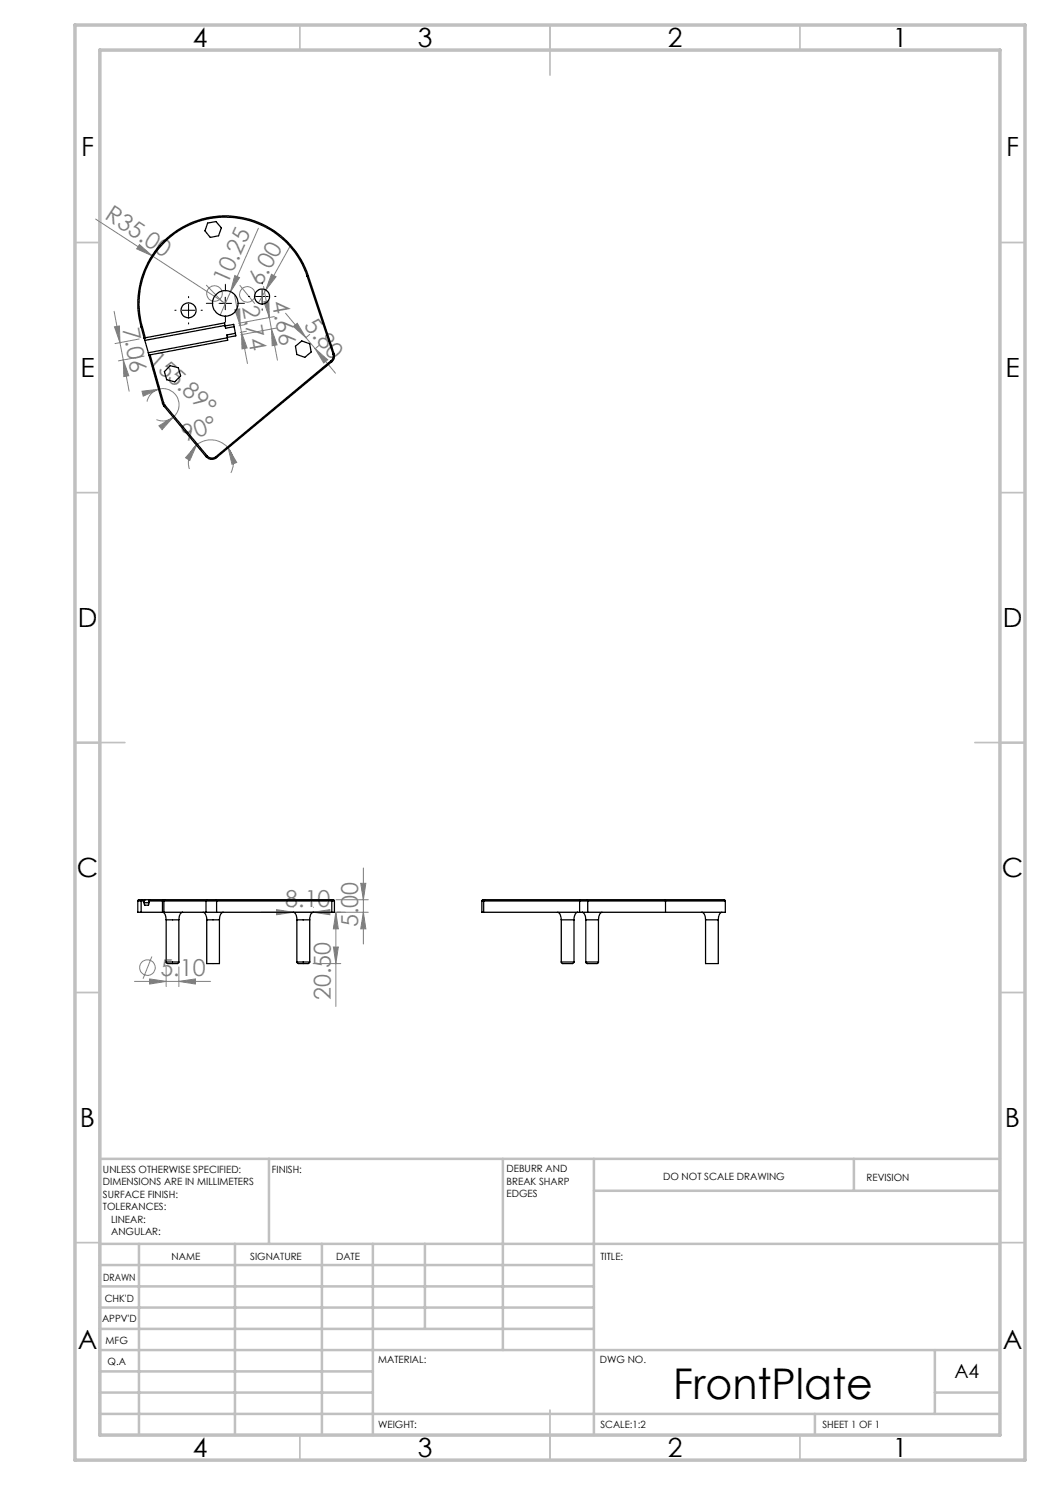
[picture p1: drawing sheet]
<svg xmlns="http://www.w3.org/2000/svg" width="210mm" height="297mm" viewBox="0 0 210 297" stroke-linecap="round" stroke-linejoin="round" font-family="sans-serif">
<g fill="none" stroke="#808080" stroke-width=".2">
<path d="M19.1 43.8l25.9 16.9M27.9 48.9l2.5 2.2-3.1-1.3zM41.2 57l3.4 3.4M46.1 58.3l-2.1 4.7M46.9 58.9l1.1 6.2M47 55.1l.9 .4-1.8 2.8zM47.9 57l3.1 3.7M51.7 45.6l-5.6 12.7M52.7 57.3l1.6 8.5M53.2 58l-1.5 2.6M54.3 54.9l.9 .4-2 2.7zM58.2 49l-5 9"/>
<path d="M22.8 62.3l1.2 6.2M22.9 65.4l1-.2 .1 3.3zM24 68.5l.7 3.5M24.7 72l1.1 3.1-1 .2zM24.7 72l1.1 6.2M27.8 67.8l-4.8 .9M28.4 78.2l3.3-.3-3.1 1.3zM28.8 71.2l-5.1 1M31.7 77.9a3.2 3.2 0 0 1 3.8 1.5 3.2 3.2 0 0 1-.9 4M31.7 77.9a3.2 3.2 0 0 0-2.3 2.4M47 61.9l.9-.1 .1 3.3zM48 65.1l.3 1.4"/>
<path d="M48.3 66.5l1.1 3.1-1 .2zM48.3 66.5l1.2 6.2M49 64.9l-1.2 .3M49.3 66.2l-1.3 .3M52.8 60.4l1-.2 .1 3.3zM54.3 65.8l1.1 3.2-1 .1zM54.3 65.8l1.2 6.2M54.9 63.3l-7.2 1.4M55.3 65.6l-7.1 1.4M57.1 62.6l4.1 4.9M58.7 65.3l.7-.6 1.8 2.8zM61.2 67.5l1.8 2.2"/>
<path d="M61.9 66.9l-.8 .7M63 69.7l2.5 2.3-.8 .6zM63 69.7l4.1 4.9M63.8 69.1l-.8 .7M31.8 85.2l2.8-1.8-2.2 2.5zM34.6 83.4a3.2 3.2 0 0 1-3.3 .5M39.3 89l-1.3 3.1-.9-.6zM39.3 89a4.5 4.5 0 0 1 6.3 .6M39.3 89a4.5 4.5 0 0 0-1.4 4.8M45.6 89.6l1.7 2.9-.9 .3zM45.6 89.6a4.6 4.6 0 0 1 .6 5M67.2 179.9h6.5"/>
<path d="M72.1 176.7h1.1l-.5 3.2zM72.7 173.6v15.2M26.9 196.3h15.2M29.9 195.8l3.3 .5-3.3 .5zM30.4 191.3l-1.8 4.5M33.2 193.4v3.9M35.8 196.3l3.3-.5v1zM35.8 193.4v3.9M52.3 182.5h21.4M55.3 181.9l3.3 .6-3.3 .4zM58.6 181.4v.1M62.6 192.7h5.6"/>
<path d="M62.7 182.5l3.3-.6v1zM62.7 181.4v.1M66.7 189.4h1l-.5 3.3zM67.2 182.5l.5 3.3h-1zM67.2 182.5v18.8M72.7 182.5l.5 3.3h-1.1z"/>
<circle cx="42.9" cy="58.7" r="1.56"/>
<circle cx="49.5" cy="58.9" r="1.56"/>
<circle cx="29.5" cy="193.5" r="1.55"/>
</g>
<path d="M37.7 59.5v-.2M45.1 58.2v-1.3M49.9 59.3h-.2M52.4 56.8v-.3M54.9 59.3h.3M35.2 62h-.2M37.7 64.5v.3M40.2 62h.3M42.6 60.7h-1.3M45.1 63.2v1.3M47.6 60.7h1.3M52.4 61.8v.2" fill="none" stroke="#000" stroke-width=".2" stroke-dasharray="15.2 1.3 1.3 1.3"/>
<path d="M45 59.4v2.5M51.2 59.3h2.5M52.4 58.1v2.5M36.4 62.1h2.5M37.7 60.8v2.5M43.8 60.7h2.5" fill="none" stroke="#000" stroke-width=".2"/>
<g fill="none" stroke="#c0c0c0" stroke-width=".35">
<path d="M60 5v5M110 5v10M160 5v5M15 48.5h5M200 48.5h5M15 98.5h5M200 98.5h5M15 148.5h10M195 148.5h10M15 198.5h5M200 198.5h5M15 248.5h5"/>
<path d="M200 248.5h5M60 287v5M110 282v10M160 287v5"/>
</g>
<g fill="none" stroke="#c0c0c0" stroke-width=".5">
<path d="M53.8 231.8v17M100.6 231.8v38.2M118.8 231.8v55.2M118.8 238.2h81.2M170.8 231.8v6.4M200 231.8h-180v55.2M20 248.8h180M20 257.3h98.8M20 253h98.8M27.8 248.8v38.2M47 248.8v38.2M64.4 248.8v38.2"/>
<path d="M74.6 248.8v38.2M85 248.8v17M20 265.8h98.8M20 261.5h98.8M20 278.5h54.6M20 274.3h54.6M20 270h180M187 278.5h13M187 270v12.8M20 282.8h180M163 282.8v4.2"/>
</g>
<path d="M15 5h190v287h-190zM20 10h180v277h-180z" fill="none" stroke="#c0c0c0" stroke-width=".7"/>
<g fill="#808080">
<path d="M27.9 48.9l2.5 2.2-3.1-1.3z"/>
<path d="M54.3 54.9l.9 .4-2 2.7z"/>
<path d="M47 55.1l.9 .4-1.8 2.8z"/>
<path d="M31.8 85.2l2.8-1.8-2.2 2.5zM28.4 78.2l3.3-.3-3.1 1.3z"/>
<path d="M35.8 196.3l3.3-.5v1zM29.9 195.8l3.3 .5-3.3 .5z"/>
<path d="M55.3 181.9l3.3 .6-3.3 .4zM62.7 182.5l3.3-.6v1z"/>
<path d="M45.6 89.6l1.7 2.9-.9 .3zM39.3 89l-1.3 3.1-.9-.6z"/>
<path d="M66.7 189.4h1l-.5 3.3zM67.2 182.5l.5 3.3h-1z"/>
<path d="M72.1 176.7h1.1l-.5 3.2zM72.7 182.5l.5 3.3h-1.1z"/>
<path d="M22.9 65.4l1-.2 .1 3.3zM24.7 72l1.1 3.1-1 .2zM52.8 60.4l1-.2 .1 3.3zM54.3 65.8l1.1 3.2-1 .1z"/>
<path d="M47 61.9l.9-.1 .1 3.3zM48.3 66.5l1.1 3.1-1 .2z"/>
<path d="M58.7 65.3l.7-.6 1.8 2.8zM63 69.7l2.5 2.3-.8 .6z"/>
</g>
<g fill="none" stroke="#000" stroke-width=".25">
<path d="M41.5 44.6l1.7-.3 1.1 1.3-.6 1.6-1.6 .3-1.1-1.3zM61.4 55.2a17.2 17.2 0 0 0-21.4-11 17.2 17.2 0 0 0-11.5 21.1M61.4 55.2l5.2 15.6M61.7 55.2a17.5 17.5 0 0 0-21.8-11.3 17.5 17.5 0 0 0-11.7 21.5M61.7 55.2h-.3M61.7 55.2l5.1 15.5M28.2 65.4l.6 2.2M28.5 65.3l-.3 .1M28.5 65.3l.6 2.3M28.8 67.6l.2 .5M29 68.1l.7 2.5M29.1 67.6h-.3"/>
<path d="M29.7 70.6l.1 .4M29.8 71l2.7 9.6M30 71h-.2M30 71l2.7 9.6M34 73.1l1.7 .5 .4 1.6-1.1 1.2-1.7-.5-.4-1.6zM45 65.2l1.7-.3 .5 2.3-1.8 .3M45 65.2l-.1-.6-15.8 3M45 65.1l-16 3M45 65.2l.1 .4 1.7-.3M45.4 67.5l.1 .5-15.5 3M45.5 67.6l-15.8 3M47.1 66.7l-1.7 .3v.5"/>
<path d="M59.1 69.2l1.3-1 1.5 .6 .3 1.6-1.2 1.1-1.6-.6zM66.2 72.1l.2 .3M66.2 72.1l-23 19.2M66.4 72.4l-23.1 19.1M66.6 70.8a1.28 1.28 0 0 1-.4 1.3M66.8 70.7l-.2 .1M66.8 70.7a1.44 1.44 0 0 1-.4 1.7M32.5 80.6l.3 .6M32.7 80.6l.3 .4M32.7 80.6h-.2M32.8 81.2l8.4 10.1M33 81l-.2 .2"/>
<path d="M33 81l8.4 10.2M41.2 91.3a1.45 1.45 0 0 0 2.1 .2M41.4 91.2a1.24 1.24 0 0 0 1.8 .1M41.4 91.2l-.2 .1M43.2 91.3l.1 .2M28.5 179.9h-.7l-.2 .3M28.5 179.9l-.3 .3M28.5 179.9h4.2M29.1 179.9l-.3 .3M30 179.9l-.2 .3M32.7 179.9l-.2 .3M32.7 179.9h.3"/>
<path d="M33 179.9l-.2 .3M33 179.9h8.4M41.4 179.9l-.2 .3M41.4 179.9h1.8M43.2 179.9l.1 .3M43.2 179.9h23M66.2 179.9h.5l.2 .3M66.2 179.9l.2 .3M96.9 179.9l-.4 .1-.1 .2M96.9 179.9l-.2 .3M96.9 179.9h19.2M116.1 179.9l-.2 .3"/>
<path d="M116.1 179.9h1.4M117.5 179.9v.3M117.5 179.9h15.5M133 179.9h11.9l.2 .3M133 179.9l.1 .3M27.6 180.2v2.3h.6M27.6 180.2h.6M28.2 180.2h.6M28.2 182.5h4.3M28.2 180.2v2.3M28.8 180.5l.1 .5h.8l.1-.5M28.8 180.2v.3"/>
<path d="M28.8 180.5h1M29.8 180.2h2.7M29.8 180.2v.3M32.5 182.5a1.26 1.26 0 0 1 .7 1.5M32.5 180.2h.3M32.5 182.5h.3M32.5 180.2v2.3M32.8 180.2h8.4M32.8 182.5h8.4M32.8 180.2v2.3M33.2 192.4l.3 .3h2l.3-.3M33.2 184h2.6"/>
<path d="M33.2 192.4h2.6M33.2 184v8.4M35.8 184v8.4M36.5 182.5a1.23 1.23 0 0 0-.7 1.5M40.6 182.5a1.26 1.26 0 0 1 .7 1.5M41.2 182.5h2.1M41.2 180.2h2.1M41.2 180.2v2.3M41.3 184v8.7h2.6v-8.7M41.3 184h2.6M43.3 180.2v2.3M43.3 180.2h23.1"/>
<path d="M43.3 182.5h23.1M44.7 182.5a1.23 1.23 0 0 0-.8 1.5M58.6 182.5a1.26 1.26 0 0 1 .8 1.5M59.4 192.4l.3 .3h1.9l.3-.3M59.4 184h2.5M59.4 192.4h2.5M59.4 184v8.4M61.9 184v8.4M62.7 182.5l-.5 .3-.3 1.2M66.4 180.2h.5M66.4 180.2v2.3M66.9 180.2v2.3h-.5"/>
<path d="M96.4 180.2v2.3h.3M96.4 180.2h.3M96.7 180.2h19.2M96.7 182.5h19.2M96.7 180.2v2.3M111.5 182.5l.5 .3 .3 1.2M112.3 192.4l.2 .3h2l.3-.3M112.3 184h2.5M112.3 192.4h2.5M112.3 184v8.4M114.8 184v8.4M115.5 182.5a1.26 1.26 0 0 0-.7 1.5"/>
<path d="M115.9 180.2h1.6M115.9 182.5h1.6M115.9 180.2v2.3M116.4 182.5a1.26 1.26 0 0 1 .8 1.5M117.2 192.4l.2 .3h2l.3-.3M117.2 184h2.5M117.2 192.4h2.5M117.2 184v8.4M117.5 180.2h15.6M117.5 182.5h15.6M117.5 180.2v2.3M119.7 184v8.4"/>
<path d="M120.4 182.5a1.26 1.26 0 0 0-.7 1.5M133.1 180.2h12M133.1 180.2v2.3M140.3 182.5a1.23 1.23 0 0 1 .8 1.5M141.1 184v8.7h2.6v-8.7M141.1 184h2.6M144.4 182.5a1.26 1.26 0 0 0-.7 1.5M145.1 180.2v2.3h-12"/>
<circle cx="52.4" cy="59.3" r="1.51"/>
<circle cx="37.7" cy="62.1" r="1.51"/>
<circle cx="45" cy="60.7" r="2.56"/>
</g>
<text font-size="8.5" x="134.6" y="279.7">FrontPlate</text>
<g font-size="5.3">
<text x="38.5" y="9.5">4</text>
<text x="83.5" y="9.5">3</text>
<text x="133.6" y="9.5">2</text>
<text x="178.6" y="9.5">1</text>
<text x="16.2" y="31.2">F</text>
<text x="201.2" y="31.2">F</text>
<text x="16.1" y="75.5">E</text>
<text x="201.1" y="75.5">E</text>
<text x="15.5" y="125.5">D</text>
<text x="200.5" y="125.5">D</text>
<text x="15.4" y="175.5">C</text>
<text x="200.4" y="175.5">C</text>
<text x="16" y="225.5">B</text>
<text x="201" y="225.5">B</text>
<text x="15.5" y="269.7">A</text>
<text x="200.5" y="269.7">A</text>
<text x="38.5" y="291.5">4</text>
<text x="83.5" y="291.5">3</text>
<text x="133.6" y="291.5">2</text>
<text x="178.6" y="291.5">1</text>
</g>
<g font-size="4.7" fill="#808080">
<text x="20.8" y="43.7" transform="rotate(33 20.8 43.7)">R35.00</text>
<text x="45.5" y="57" transform="rotate(-66 45.5 57)">10.25</text>
<text x="52.2" y="57.5" transform="rotate(-61 52.2 57.5)">6.00</text>
<text x="24.5" y="65.8" transform="rotate(79 24.5 65.8)">7.06</text>
<text x="48.4" y="61.4" transform="rotate(79 48.4 61.4)">2.74</text>
<text x="54.4" y="60.5" transform="rotate(79 54.4 60.5)">4.66</text>
<text x="60.7" y="65.3" transform="rotate(50 60.7 65.3)">5.80</text>
<text x="29.5" y="72.4" transform="rotate(42 29.5 72.4)">155.89°</text>
<text x="37" y="88.5" transform="rotate(-20 37 88.5)">90°</text>
<text x="57.1" y="181.4">8.10</text>
<text x="71.7" y="185.4" transform="rotate(-90 71.7 185.4)">5.00</text>
<text x="32.1" y="195.2">5.10</text>
<text x="66.2" y="200" transform="rotate(-90 66.2 200)">20.50</text>
</g>
<text font-size="3.9" x="190.9" y="275.5">A4</text>
<g font-size="2">
<text x="20.6" y="234.6">UNLESS OTHERWISE SPECIFIED:</text>
<text x="20.6" y="237.1">DIMENSIONS ARE IN MILLIMETERS</text>
<text x="20.6" y="239.6">SURFACE FINISH:</text>
<text x="54.4" y="234.6">FINISH:</text>
<text x="101.3" y="234.5">DEBURR AND</text>
<text x="101.3" y="237">BREAK SHARP</text>
<text x="101.3" y="239.5">EDGES</text>
<text x="132.6" y="236">DO NOT SCALE DRAWING</text>
<text x="173.3" y="236.2">REVISION</text>
<text x="20.6" y="242.1">TOLERANCES:</text>
<text x="22.2" y="244.6">LINEAR:</text>
<text x="22.2" y="247.1">ANGULAR:</text>
<text x="34.3" y="252">NAME</text>
<text x="50" y="251.9">SIGNATURE</text>
<text x="67.2" y="251.9">DATE</text>
<text x="120.1" y="251.9">TITLE:</text>
<text x="20.6" y="256.1">DRAWN</text>
<text x="20.9" y="260.3">CHK'D</text>
<text x="20.4" y="264.4">APPV'D</text>
<text x="21.1" y="268.8">MFG</text>
<text x="21.5" y="273">Q.A</text>
<text x="75.6" y="272.5">MATERIAL:</text>
<text x="120" y="272.5">DWG NO.</text>
<text x="75.6" y="285.5">WEIGHT:</text>
<text x="120.1" y="285.6">SCALE:1:2</text>
<text x="164.5" y="285.6">SHEET 1 OF 1</text>
</g>
</svg>
